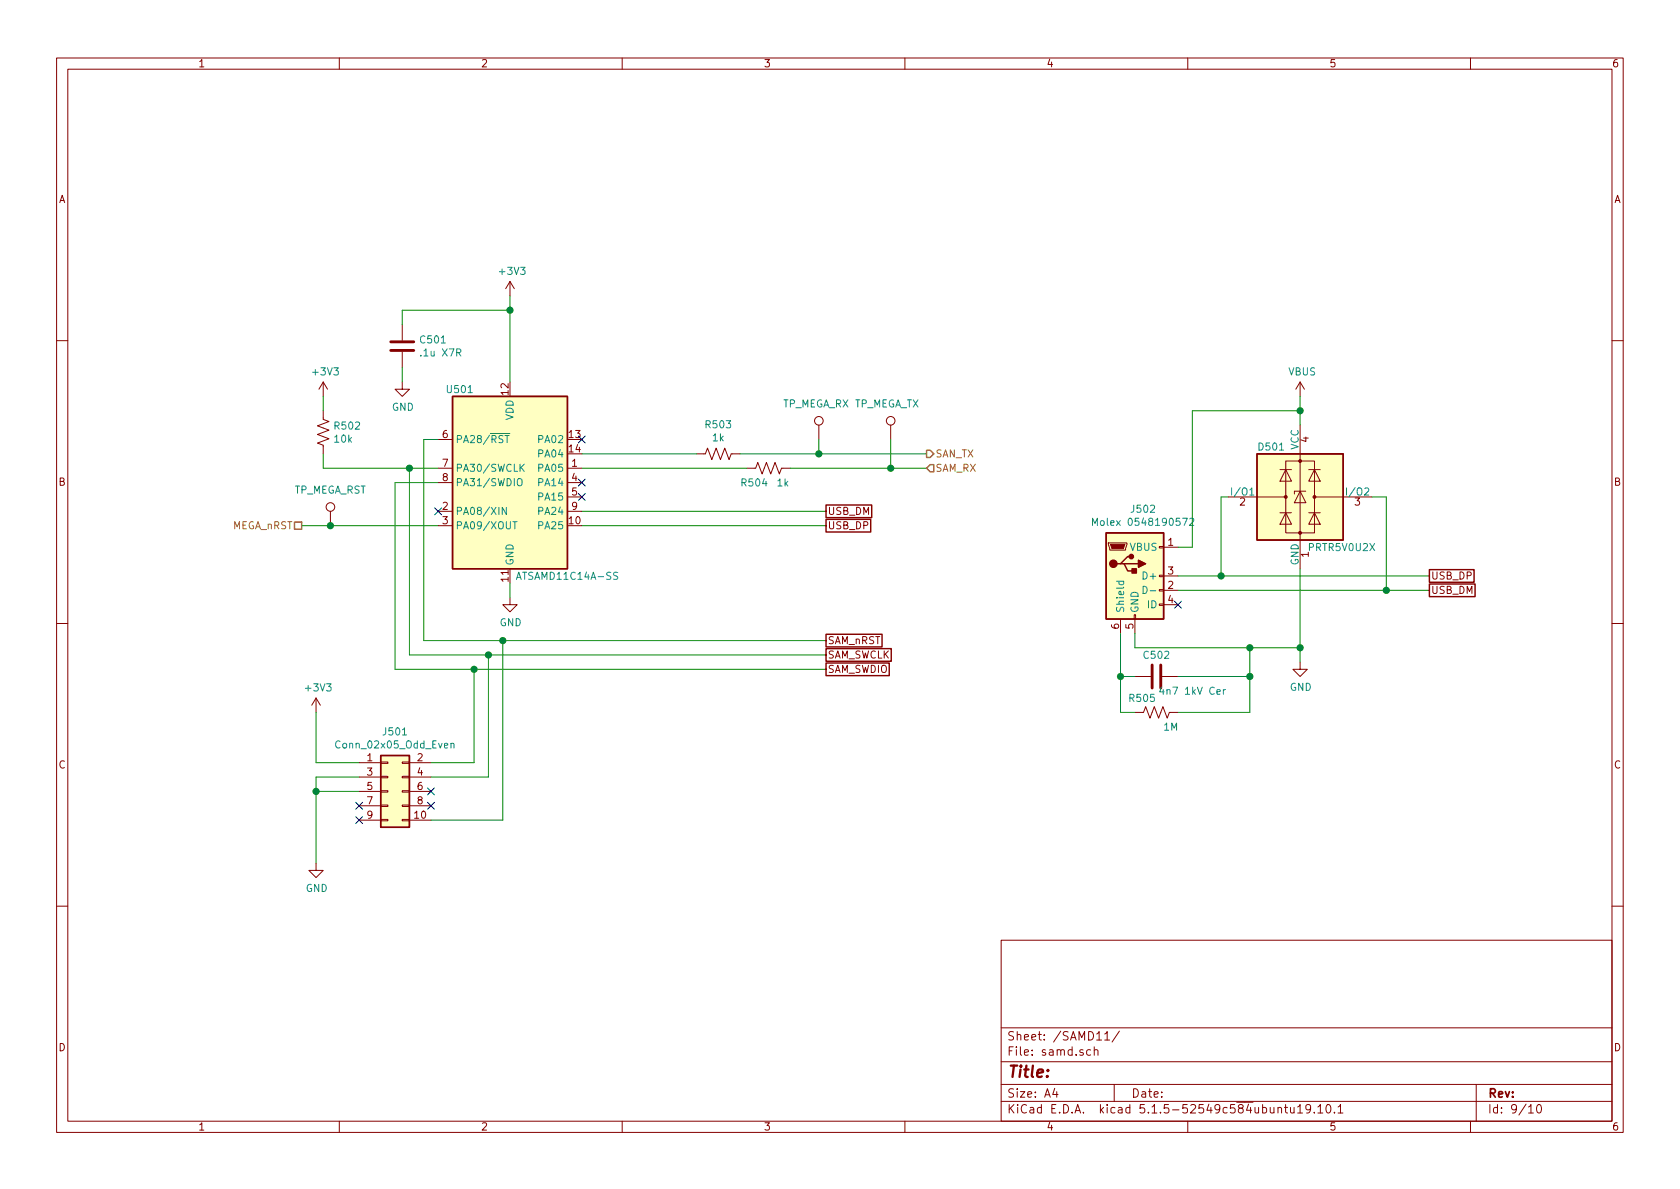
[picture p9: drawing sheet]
EESchema Schematic File Version 4
EELAYER 30 0
EELAYER END
$Descr A4 11693 8268
encoding utf-8
Sheet 9 10
Title ""
Date ""
Rev ""
Comp ""
Comment1 ""
Comment2 ""
Comment3 ""
Comment4 ""
$EndDescr
$Comp
L MCU_Microchip_SAMD:ATSAMD11C14A-SS U501
U 1 1
P 3550 3350
F 0 "U501" H 3200 4000 50  0000 C CNN
F 1 "ATSAMD11C14A-SS" H 3950 2700 50  0000 C CNN
F 2 "Package_SO:SOIC-14_3.9x8.7mm_P1.27mm" H 3550 2300 50  0001 C CNN
F 3 "http://ww1.microchip.com/downloads/en/DeviceDoc/Atmel-42363-SAM-D11_Datasheet.pdf" H 3550 2650 50  0001 C CNN
	1    3550 3350
	1    0    0    -1  
$EndComp
$Comp
L Device:C C501
U 1 1
P 2800 2400
F 0 "C501" H 2915 2446 50  0000 L CNN
F 1 ".1u X7R" H 2915 2355 50  0000 L CNN
F 2 "Capacitor_SMD:C_0603_1608Metric" H 2838 2250 50  0001 C CNN
F 3 "~" H 2800 2400 50  0001 C CNN
	1    2800 2400
	1    0    0    -1  
$EndComp
Wire Wire Line
	2800 2250 2800 2150
Wire Wire Line
	2800 2150 3550 2150
Wire Wire Line
	3550 2150 3550 2650
$Comp
L power:GND #PWR?
U 1 1
P 2800 2650
F 0 "#PWR?" H 2800 2400 50  0001 C CNN
F 1 "GND" H 2805 2477 50  0000 C CNN
F 2 "" H 2800 2650 50  0001 C CNN
F 3 "" H 2800 2650 50  0001 C CNN
	1    2800 2650
	1    0    0    -1  
$EndComp
Wire Wire Line
	2800 2650 2800 2550
$Comp
L power:+3V3 #PWR?
U 1 1
P 3550 2050
F 0 "#PWR?" H 3550 1900 50  0001 C CNN
F 1 "+3V3" H 3565 2223 50  0000 C CNN
F 2 "" H 3550 2050 50  0001 C CNN
F 3 "" H 3550 2050 50  0001 C CNN
	1    3550 2050
	1    0    0    -1  
$EndComp
Wire Wire Line
	3550 2050 3550 2150
Connection ~ 3550 2150
$Comp
L power:GND #PWR?
U 1 1
P 3550 4150
F 0 "#PWR?" H 3550 3900 50  0001 C CNN
F 1 "GND" H 3555 3977 50  0000 C CNN
F 2 "" H 3550 4150 50  0001 C CNN
F 3 "" H 3550 4150 50  0001 C CNN
	1    3550 4150
	1    0    0    -1  
$EndComp
Wire Wire Line
	3550 4150 3550 4050
NoConn ~ 4050 3050
NoConn ~ 3050 3550
NoConn ~ 4050 3350
NoConn ~ 4050 3450
$Comp
L Device:R_US R502
U 1 1
P 2250 3000
F 0 "R502" H 2318 3046 50  0000 L CNN
F 1 "10k" H 2318 2955 50  0000 L CNN
F 2 "Resistor_SMD:R_0603_1608Metric" V 2290 2990 50  0001 C CNN
F 3 "~" H 2250 3000 50  0001 C CNN
	1    2250 3000
	1    0    0    -1  
$EndComp
Wire Wire Line
	2250 3150 2250 3250
Wire Wire Line
	2250 3250 2850 3250
$Comp
L Device:R_US R503
U 1 1
P 5000 3150
F 0 "R503" V 4795 3150 50  0000 C CNN
F 1 "1k" V 4886 3150 50  0000 C CNN
F 2 "Resistor_SMD:R_0603_1608Metric" V 5040 3140 50  0001 C CNN
F 3 "~" H 5000 3150 50  0001 C CNN
	1    5000 3150
	0    1    1    0   
$EndComp
$Comp
L Device:R_US R504
U 1 1
P 5350 3250
F 0 "R504" V 5450 3150 50  0000 C CNN
F 1 "1k" V 5450 3350 50  0000 C CNN
F 2 "Resistor_SMD:R_0603_1608Metric" V 5390 3240 50  0001 C CNN
F 3 "~" H 5350 3250 50  0001 C CNN
	1    5350 3250
	0    1    1    0   
$EndComp
Wire Wire Line
	4850 3150 4050 3150
Wire Wire Line
	4050 3250 5200 3250
Text HLabel 6450 3150 2    50   Output ~ 0
SAN_TX
Text HLabel 6450 3250 2    50   Input ~ 0
SAM_RX
Wire Wire Line
	6450 3150 5700 3150
Wire Wire Line
	5500 3250 6200 3250
Text HLabel 2100 3650 0    50   UnSpc ~ 0
MEGA_nRST
Wire Wire Line
	2100 3650 2300 3650
$Comp
L Connector:TestPoint TP_MEGA_RST
U 1 1
P 2300 3650
F 0 "TP_MEGA_RST" H 2050 3900 50  0000 L CNN
F 1 "TestPoint" H 2358 3677 50  0001 L CNN
F 2 "" H 2500 3650 50  0001 C CNN
F 3 "~" H 2500 3650 50  0001 C CNN
	1    2300 3650
	1    0    0    -1  
$EndComp
Connection ~ 2300 3650
Wire Wire Line
	2300 3650 3050 3650
$Comp
L Connector:TestPoint TP_MEGA_RX
U 1 1
P 5700 3050
F 0 "TP_MEGA_RX" H 5450 3300 50  0000 L CNN
F 1 "TestPoint" H 5758 3077 50  0001 L CNN
F 2 "" H 5900 3050 50  0001 C CNN
F 3 "~" H 5900 3050 50  0001 C CNN
	1    5700 3050
	1    0    0    -1  
$EndComp
Wire Wire Line
	5700 3050 5700 3150
Connection ~ 5700 3150
Wire Wire Line
	5700 3150 5150 3150
$Comp
L Connector:TestPoint TP_MEGA_TX
U 1 1
P 6200 3050
F 0 "TP_MEGA_TX" H 5950 3300 50  0000 L CNN
F 1 "TestPoint" H 6258 3077 50  0001 L CNN
F 2 "" H 6400 3050 50  0001 C CNN
F 3 "~" H 6400 3050 50  0001 C CNN
	1    6200 3050
	1    0    0    -1  
$EndComp
Wire Wire Line
	6200 3050 6200 3250
Connection ~ 6200 3250
Wire Wire Line
	6200 3250 6450 3250
Text GLabel 5750 3650 2    50   UnSpc ~ 0
USB_DP
Text GLabel 5750 3550 2    50   UnSpc ~ 0
USB_DM
Wire Wire Line
	5750 3550 4050 3550
Wire Wire Line
	4050 3650 5750 3650
Text GLabel 5750 4450 2    50   UnSpc ~ 0
SAM_nRST
Text GLabel 5750 4550 2    50   UnSpc ~ 0
SAM_SWCLK
Text GLabel 5750 4650 2    50   UnSpc ~ 0
SAM_SWDIO
Wire Wire Line
	5750 4450 3500 4450
Wire Wire Line
	2950 4450 2950 3050
Wire Wire Line
	2950 3050 3050 3050
Wire Wire Line
	5750 4550 3400 4550
Wire Wire Line
	2850 4550 2850 3250
Connection ~ 2850 3250
Wire Wire Line
	2850 3250 3050 3250
Wire Wire Line
	5750 4650 3300 4650
Wire Wire Line
	2750 4650 2750 3350
Wire Wire Line
	2750 3350 3050 3350
$Comp
L power:+3V3 #PWR?
U 1 1
P 2250 2750
F 0 "#PWR?" H 2250 2600 50  0001 C CNN
F 1 "+3V3" H 2265 2923 50  0000 C CNN
F 2 "" H 2250 2750 50  0001 C CNN
F 3 "" H 2250 2750 50  0001 C CNN
	1    2250 2750
	1    0    0    -1  
$EndComp
Wire Wire Line
	2250 2750 2250 2850
$Comp
L Power_Protection:PRTR5V0U2X D501
U 1 1
P 9050 3450
F 0 "D501" H 8750 3800 50  0000 L CNN
F 1 "PRTR5V0U2X" H 9100 3100 50  0000 L CNN
F 2 "Package_TO_SOT_SMD:SOT-143" H 9110 3450 50  0001 C CNN
F 3 "https://assets.nexperia.com/documents/data-sheet/PRTR5V0U2X.pdf" H 9110 3450 50  0001 C CNN
	1    9050 3450
	1    0    0    -1  
$EndComp
$Comp
L Connector:USB_B_Mini J502
U 1 1
P 7900 4000
F 0 "J502" H 7957 4467 50  0000 C CNN
F 1 "Molex 0548190572" H 7957 4376 50  0000 C CNN
F 2 "Connector_USB:USB_Mini-B_Wuerth_65100516121_Horizontal" H 8050 3950 50  0001 C CNN
F 3 "~" H 8050 3950 50  0001 C CNN
	1    7900 4000
	1    0    0    -1  
$EndComp
Wire Wire Line
	8200 3800 8300 3800
Wire Wire Line
	8300 3800 8300 2850
Wire Wire Line
	8300 2850 9050 2850
Wire Wire Line
	9050 2850 9050 2950
Wire Wire Line
	9650 4100 9650 3450
Wire Wire Line
	9650 3450 9550 3450
Wire Wire Line
	9050 3950 9050 4500
Wire Wire Line
	9050 4500 8700 4500
Wire Wire Line
	7900 4500 7900 4400
$Comp
L power:VBUS #PWR?
U 1 1
P 9050 2750
F 0 "#PWR?" H 9050 2600 50  0001 C CNN
F 1 "VBUS" H 9065 2923 50  0000 C CNN
F 2 "" H 9050 2750 50  0001 C CNN
F 3 "" H 9050 2750 50  0001 C CNN
	1    9050 2750
	1    0    0    -1  
$EndComp
Wire Wire Line
	9050 2750 9050 2850
Connection ~ 9050 2850
Text GLabel 9950 4000 2    50   UnSpc ~ 0
USB_DP
Text GLabel 9950 4100 2    50   UnSpc ~ 0
USB_DM
Wire Wire Line
	9950 4100 9650 4100
Wire Wire Line
	8200 4100 9650 4100
Connection ~ 9650 4100
Wire Wire Line
	8500 3450 8550 3450
Connection ~ 8500 4000
Wire Wire Line
	9950 4000 8500 4000
Wire Wire Line
	8200 4000 8500 4000
Wire Wire Line
	8500 4000 8500 3450
NoConn ~ 8200 4200
$Comp
L power:GND #PWR?
U 1 1
P 9050 4600
F 0 "#PWR?" H 9050 4350 50  0001 C CNN
F 1 "GND" H 9055 4427 50  0000 C CNN
F 2 "" H 9050 4600 50  0001 C CNN
F 3 "" H 9050 4600 50  0001 C CNN
	1    9050 4600
	1    0    0    -1  
$EndComp
Wire Wire Line
	9050 4600 9050 4500
Connection ~ 9050 4500
$Comp
L Device:C C502
U 1 1
P 8050 4700
F 0 "C502" V 7900 4700 50  0000 C CNN
F 1 "4n7 1kV Cer" V 8150 4950 50  0000 C CNN
F 2 "Capacitor_SMD:C_0603_1608Metric" H 8088 4550 50  0001 C CNN
F 3 "~" H 8050 4700 50  0001 C CNN
	1    8050 4700
	0    1    1    0   
$EndComp
Wire Wire Line
	7900 4700 7800 4700
Wire Wire Line
	7800 4700 7800 4400
$Comp
L Device:R_US R505
U 1 1
P 8050 4950
F 0 "R505" V 7950 4850 50  0000 C CNN
F 1 "1M" V 8150 5050 50  0000 C CNN
F 2 "Resistor_SMD:R_0603_1608Metric" V 8090 4940 50  0001 C CNN
F 3 "~" H 8050 4950 50  0001 C CNN
	1    8050 4950
	0    1    1    0   
$EndComp
Wire Wire Line
	7900 4950 7800 4950
Wire Wire Line
	7800 4950 7800 4700
Connection ~ 7800 4700
Wire Wire Line
	8200 4700 8700 4700
Wire Wire Line
	8700 4700 8700 4500
Connection ~ 8700 4500
Wire Wire Line
	8700 4500 7900 4500
Wire Wire Line
	8200 4950 8700 4950
Wire Wire Line
	8700 4950 8700 4700
Connection ~ 8700 4700
$Comp
L Connector_Generic:Conn_02x05_Odd_Even J501
U 1 1
P 2700 5500
F 0 "J501" H 2750 5917 50  0000 C CNN
F 1 "Conn_02x05_Odd_Even" H 2750 5826 50  0000 C CNN
F 2 "Connector_PinHeader_1.27mm:PinHeader_2x05_P1.27mm_Vertical_SMD" H 2700 5500 50  0001 C CNN
F 3 "~" H 2700 5500 50  0001 C CNN
	1    2700 5500
	1    0    0    -1  
$EndComp
$Comp
L power:+3V3 #PWR?
U 1 1
P 2200 4950
F 0 "#PWR?" H 2200 4800 50  0001 C CNN
F 1 "+3V3" H 2215 5123 50  0000 C CNN
F 2 "" H 2200 4950 50  0001 C CNN
F 3 "" H 2200 4950 50  0001 C CNN
	1    2200 4950
	1    0    0    -1  
$EndComp
$Comp
L power:GND #PWR?
U 1 1
P 2200 6000
F 0 "#PWR?" H 2200 5750 50  0001 C CNN
F 1 "GND" H 2205 5827 50  0000 C CNN
F 2 "" H 2200 6000 50  0001 C CNN
F 3 "" H 2200 6000 50  0001 C CNN
	1    2200 6000
	1    0    0    -1  
$EndComp
Wire Wire Line
	2200 6000 2200 5500
Wire Wire Line
	2200 5400 2500 5400
Wire Wire Line
	2500 5500 2200 5500
Connection ~ 2200 5500
Wire Wire Line
	2200 5500 2200 5400
Wire Wire Line
	2200 4950 2200 5300
Wire Wire Line
	2200 5300 2500 5300
NoConn ~ 2500 5600
NoConn ~ 2500 5700
NoConn ~ 3000 5500
NoConn ~ 3000 5600
Wire Wire Line
	3000 5300 3300 5300
Wire Wire Line
	3300 5300 3300 4650
Connection ~ 3300 4650
Wire Wire Line
	3300 4650 2750 4650
Wire Wire Line
	3000 5400 3400 5400
Wire Wire Line
	3400 5400 3400 4550
Connection ~ 3400 4550
Wire Wire Line
	3400 4550 2850 4550
Wire Wire Line
	3000 5700 3500 5700
Wire Wire Line
	3500 5700 3500 4450
Connection ~ 3500 4450
Wire Wire Line
	3500 4450 2950 4450
$EndSCHEMATC
